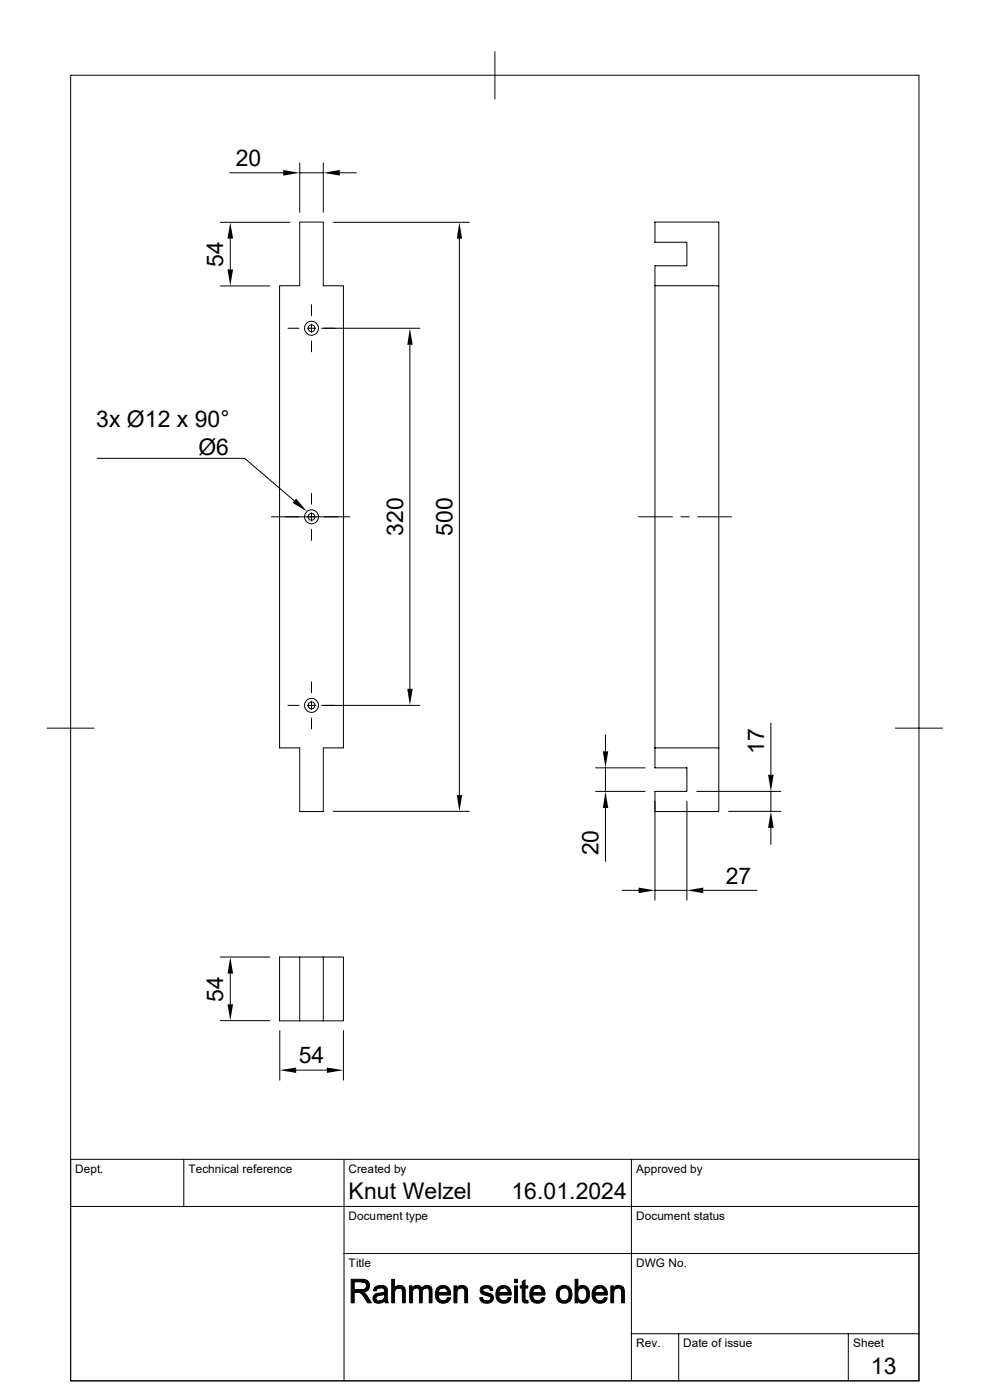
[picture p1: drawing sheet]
<svg xmlns="http://www.w3.org/2000/svg" width="210mm" height="297mm" viewBox="0 0 210 297" stroke-linecap="round" stroke-linejoin="round" font-family="sans-serif">
<g fill="none" stroke="#000" stroke-width=".21">
<path d="M15 16h179.9v276.9h-179.9zM105 11v10M48.7 36.7h11.4M63.6 34.5v10.5M63.6 36.7h5M68.6 34.5v10.5M72.1 36.7h3.5M46.7 47.2h14.8M48.9 50.6v6.5M63.6 47.1h5v13.5h4.3v98.1h-4.3v13.5h-5v-13.5h-4.3v-98.1h4.3zM70.7 47.2h28.9M97.5 50.6v118.1"/>
<path d="M46.7 60.7h10.5M61.1 69.6h2.3M65.2 69.6h1.8M66.1 64.6v2.4M66.1 68.7v1.8M66.1 72.3v2.3M68.2 69.6h20.9M87 73.2v72.9M138.9 60.6h13.6M20.6 97.2h31.3l10.5 9.1M57.6 109.6h16.6M66.1 104.6v2.4"/>
<path d="M66.1 108.8v1.7M66.1 112.3v2.3M135.5 109.6h7.2M144.4 109.6h1.8M148 109.6h7.2M10 154.5h10M61.1 149.6h2.3M65.2 149.6h1.8M66.1 144.7v2.3M66.1 148.8v1.7M66.1 152.3v2.3M68.2 149.6h20.9"/>
<path d="M128.4 155.9v3.5M138.9 158.7v4.2h6.8v5h-6.8v4.3h13.6v-13.5M138.9 158.7v-102.3h6.8v-5h-6.8v-4.3h13.6v111.6M138.9 158.7h13.6M163.5 153.4v11M189.9 154.5h10M70.7 172.1h28.9M126.4 162.9h10.5M126.4 167.9h10.5M128.4 162.9v5M128.4 171.4v11.4M138.9 170v21"/>
<path d="M145.7 170v21M147.8 167.9h17.9M154.6 172.1h11.1M163.5 167.9v4.2M163.5 175.6v3.6M132 188.9h3.5M138.9 188.9h6.8M149.2 188.9h11.4M46.7 216.5h10.5M46.7 203h10.5M48.9 206.5v6.6M59.4 218.7v10.5"/>
<path d="M63.6 203v13.6M68.6 203h4.3v13.6h-13.6v-13.6h9.3v13.6M72.9 218.7v10.5M62.8 227h6.5M15 255.9h179.9M39 246v9.9M73 246v46.9M133.9 246v46.9M194.9 246h-179.9v46.9M73 265.9h121.9M133.9 283h61M144 283v9.9"/>
<path d="M180 283v9.9"/>
<circle cx="66.1" cy="69.6" r="1.49"/>
<circle cx="66.1" cy="69.6" r=".72"/>
<circle cx="66.1" cy="109.6" r="1.49"/>
<circle cx="66.1" cy="109.6" r=".72"/>
<circle cx="66.1" cy="149.7" r="1.49"/>
<circle cx="66.1" cy="149.6" r=".72"/>
</g>
<g fill="#000" stroke="#000" stroke-width=".21">
<path d="M74.5 271.4h2.5l.6 .1 .5 .4h-3v1.7h3l-1.1 .6h-1.9v2.2h-.6z" fill-rule="evenodd"/>
<path d="M75.9 274.2h1.1l.4 .2 1.4 2h-.8l-.7-1a1.7 1.7 0 0 0-1.4-1.2z" fill-rule="evenodd"/>
<path d="M76.7 271.9h1.4l.3 1-.3 .7h-3h1.4a.86 .86 0 0 0 1.2-.7 .86 .86 0 0 0-1-1z" fill-rule="evenodd"/>
<path d="M79.5 273.2h1.2a.75 .75 0 0 0-.9 .7l-.6-.1z" fill-rule="evenodd"/>
<path d="M79.5 274.7l.2-.2 1.9 .1-.9 .2a.63 .63 0 0 0-.9 .4 .63 .63 0 0 0 .5 .8l1.2 .1a1.33 1.33 0 0 1-1.5 .4 1.33 1.33 0 0 1-.9-1.2z" fill-rule="evenodd"/>
<path d="M79.7 273a1.85 1.85 0 0 1 2.4 .3l.1 2.7 .2 .4h-.7l-.1-.4-.7-.1 .5-.3 .2-1-1.9-.1 1.2-.2a.55 .55 0 0 0 .7-.5 .55 .55 0 0 0-.7-.6h-1.4z" fill-rule="evenodd"/>
<path d="M80.5 276h1.1z" fill-rule="evenodd"/>
<path d="M83.1 271.4h.6v1.8h2.1l-1.4 .1-.5 .3-.2 .7v2.1h-.6z" fill-rule="evenodd"/>
<path d="M83.8 273.1a1.37 1.37 0 0 1 2 .1h-2.1z" fill-rule="evenodd"/>
<path d="M84.6 273.2h1.2l.1 .2 .1 3h-.6l-.1-2.6a.66 .66 0 0 0-.7-.6z" fill-rule="evenodd"/>
<path d="M86.9 272.8h.5v.5h.6l-.5 .7v2.4h-.6z" fill-rule="evenodd"/>
<path d="M87.5 273.2h.8l-.9 .1z" fill-rule="evenodd"/>
<path d="M87.5 273.2a1.16 1.16 0 0 1 2 .1z" fill-rule="evenodd"/>
<path d="M88.8 273.3l1.6-.1-.1 .1a.85 .85 0 0 0-.7 1v2.1h-.6v-2.5z" fill-rule="evenodd"/>
<path d="M89.7 273a1.12 1.12 0 0 1 1.3-.2 1.12 1.12 0 0 1 .7 1.1v2.5h-.6v-2.3a.69 .69 0 0 0-.7-.9h-.8z" fill-rule="evenodd"/>
<path d="M92.8 273.2h1.2l-.7 .3-.3 .7 2.6 .1v.4h-2.6l.2 .8 .3 .3 .5 .2h-1.2a2.33 2.33 0 0 1 0-2.8z" fill-rule="evenodd"/>
<path d="M92.9 273.1a1.63 1.63 0 0 1 1.7-.3 1.63 1.63 0 0 1 1 1.5l-2.6-.1h2v-.1l-.2-.5-.4-.3-1.6-.1z" fill-rule="evenodd"/>
<path d="M92.8 276h1.4l.5-.3 .3-.4h.6a1.69 1.69 0 0 1-2.8 .7z" fill-rule="evenodd"/>
<path d="M96.3 272.8h.6v.5h.6l-.3 .2-.3 .5v2.4h-.6z" fill-rule="evenodd"/>
<path d="M96.9 273.2h1l-1 .1z" fill-rule="evenodd"/>
<path d="M96.9 273.2a1.26 1.26 0 0 1 1.6-.4 1.26 1.26 0 0 1 .7 1.4v2.2h-.6v-2.2a.76 .76 0 0 0-.7-1z" fill-rule="evenodd"/>
<path d="M102 273.2h1.2a.51 .51 0 0 0-.7 .4 .51 .51 0 0 0 .5 .6h.3a1.31 1.31 0 0 1 1.3 1.4 1.58 1.58 0 0 1-2.5 .4h1.2a.59 .59 0 0 0 .8-.5 .59 .59 0 0 0-.8-.6 1.19 1.19 0 0 1-1.3-1.6z" fill-rule="evenodd"/>
<path d="M101.8 275.3h.6v.1a.77 .77 0 0 0 .9 .6h-1.2z" fill-rule="evenodd"/>
<path d="M102 273.2a1.5 1.5 0 0 1 2.6 .5l-.6 .1a.61 .61 0 0 0-.8-.6z" fill-rule="evenodd"/>
<path d="M105.6 273.2h1.2l-.6 .3-.4 .7 2.6 .1 .1 .1v.3h-2.7l.3 1 .8 .3h-1.2a2.42 2.42 0 0 1-.1-2.8z" fill-rule="evenodd"/>
<path d="M105.8 273a1.62 1.62 0 0 1 2.6 1.3l-2.6-.1h2l-.1-.5-.4-.4-1.6-.1z" fill-rule="evenodd"/>
<path d="M105.7 276h1.3l.4-.2 .4-.5h.6a1.65 1.65 0 0 1-2.7 .7z" fill-rule="evenodd"/>
<path d="M109.2 272.8h.6v3.6h-.6z" fill-rule="evenodd"/>
<path d="M109.2 271.4h.6v.7h-.6z" fill-rule="evenodd"/>
<path d="M110.8 271.9l.6-.4v1.3h.6v.5h-.6v2.2l.1 .3 .2 .1h-.9v-2.6h-.4v-.5h.4z" fill-rule="evenodd"/>
<path d="M110.8 275.9l1.2-.1 .1 .6h-.4a.67 .67 0 0 1-.9-.5z" fill-rule="evenodd"/>
<path d="M112.8 273.2h1.2l-.7 .3-.3 .7 2.6 .1v.4h-2.6l.3 .9 .7 .4h-1.2a2.52 2.52 0 0 1 0-2.8z" fill-rule="evenodd"/>
<path d="M112.8 273.2a1.61 1.61 0 0 1 1.8-.4 1.61 1.61 0 0 1 1 1.5l-2.6-.1h2v-.1l-.2-.5-.3-.3z" fill-rule="evenodd"/>
<path d="M112.8 276h1.4l.4-.2 .4-.5h.6a1.68 1.68 0 0 1-2.8 .7z" fill-rule="evenodd"/>
<path d="M118.4 273.3l1.3-.1a1.46 1.46 0 0 0-.7 2.5l.7 .3h-1.2a2.45 2.45 0 0 1-.1-2.7z" fill-rule="evenodd"/>
<path d="M118.5 273.1a1.71 1.71 0 0 1 2.1-.1 1.71 1.71 0 0 1 .7 2 1.63 1.63 0 0 1-1.1 1.4 1.63 1.63 0 0 1-1.7-.4h1.2a1.3 1.3 0 0 0 .9-1.9l-.1-.5-.4-.3-1.7-.1z" fill-rule="evenodd"/>
<path d="M122 271.4h.6v1.8h.9a1.44 1.44 0 0 0-.9 2.1l.2 .3 .4 .3-.6 .1v.4h-.6z" fill-rule="evenodd"/>
<path d="M122.6 276h.9z" fill-rule="evenodd"/>
<path d="M122.6 273.2a1.47 1.47 0 0 1 1.7-.3 1.47 1.47 0 0 1 .8 1.6 1.65 1.65 0 0 1-2 1.9l-.5-.3 .9-.1a1.44 1.44 0 0 0 .9-2l-.4-.7z" fill-rule="evenodd"/>
<path d="M126 273.2h1.3l-.7 .3-.4 .7 2.6 .1 .1 .1v.3h-2.7l.3 1 .8 .3h-1.2a2.42 2.42 0 0 1-.1-2.8z" fill-rule="evenodd"/>
<path d="M126.2 273a1.62 1.62 0 0 1 2.6 1.3l-2.6-.1h2l-.1-.5-.4-.4-1.6-.1z" fill-rule="evenodd"/>
<path d="M126.1 276h1.3l.4-.2 .4-.5h.6a1.65 1.65 0 0 1-2.7 .7z" fill-rule="evenodd"/>
<path d="M129.6 272.8h.5v.5h.6l-.3 .3-.2 .6v2.2h-.6z" fill-rule="evenodd"/>
<path d="M130.2 273.2h.9l-1 .1z" fill-rule="evenodd"/>
<path d="M130.5 272.9a1.25 1.25 0 0 1 1.4 0 1.25 1.25 0 0 1 .6 1.3v2.2h-.6v-2.2a.81 .81 0 0 0-.8-1h-.9z" fill-rule="evenodd"/>
</g>
<g fill="#000">
<path d="M60.1 36.1l3.5 .6-3.5 .6zM68.6 36.7l3.5-.6v1.2zM48.3 57.1h1.1l-.5 3.6zM48.9 47.2l.5 3.4h-1.1zM97.5 47.2l.5 3.4h-1.1zM87 69.6l.5 3.6h-1.1zM62.8 105.8l2.3 2.7-3-1.8zM86.4 146.1h1.1l-.5 3.5zM127.9 159.4h1.1l-.6 3.5zM96.9 168.7h1.1l-.5 3.4zM128.4 167.9l.6 3.5h-1.1zM163.5 172.1l.6 3.5h-1.2z"/>
<path d="M162.9 164.4h1.2l-.6 3.5zM135.5 188.3l3.4 .6-3.4 .6zM145.7 188.9l3.5-.6v1.2zM48.3 213.1h1.1l-.5 3.4zM48.9 203l.5 3.5h-1.1zM59.4 227l3.4-.5v1.1zM69.3 226.5l3.6 .5-3.6 .6z"/>
</g>
<g font-size="4.9">
<text x="50" y="35.2">20</text>
<text x="47.4" y="56.6" transform="rotate(-90 47.4 56.6)">54</text>
<text x="20.4" y="90.6">3x Ø12 x 90°</text>
<text x="42.1" y="96.6">Ø6</text>
<text x="85.5" y="113.7" transform="rotate(-90 85.5 113.7)">320</text>
<text x="96" y="113.7" transform="rotate(-90 96 113.7)">500</text>
<text x="162.1" y="160" transform="rotate(-90 162.1 160)">17</text>
<text x="127" y="181.5" transform="rotate(-90 127 181.5)">20</text>
<text x="154" y="187.5">27</text>
<text x="47.4" y="212.5" transform="rotate(-90 47.4 212.5)">54</text>
<text x="63.4" y="225.6">54</text>
<text x="74" y="254.5">Knut Welzel</text>
<text x="108.5" y="254.5">16.01.2024</text>
<text x="184.7" y="291.6">13</text>
</g>
<g font-size="2.5">
<text x="16" y="248.8">Dept.</text>
<text x="40" y="248.8">Technical reference</text>
<text x="74" y="248.8">Created by</text>
<text x="134.9" y="248.8">Approved by</text>
<text x="74" y="258.7">Document type</text>
<text x="135" y="258.7">Document status</text>
<text x="74" y="268.7">Title</text>
<text x="135" y="268.7">DWG No.</text>
<text x="135" y="285.8">Rev.</text>
<text x="145" y="285.8">Date of issue</text>
<text x="181" y="285.8">Sheet</text>
</g>
</svg>
